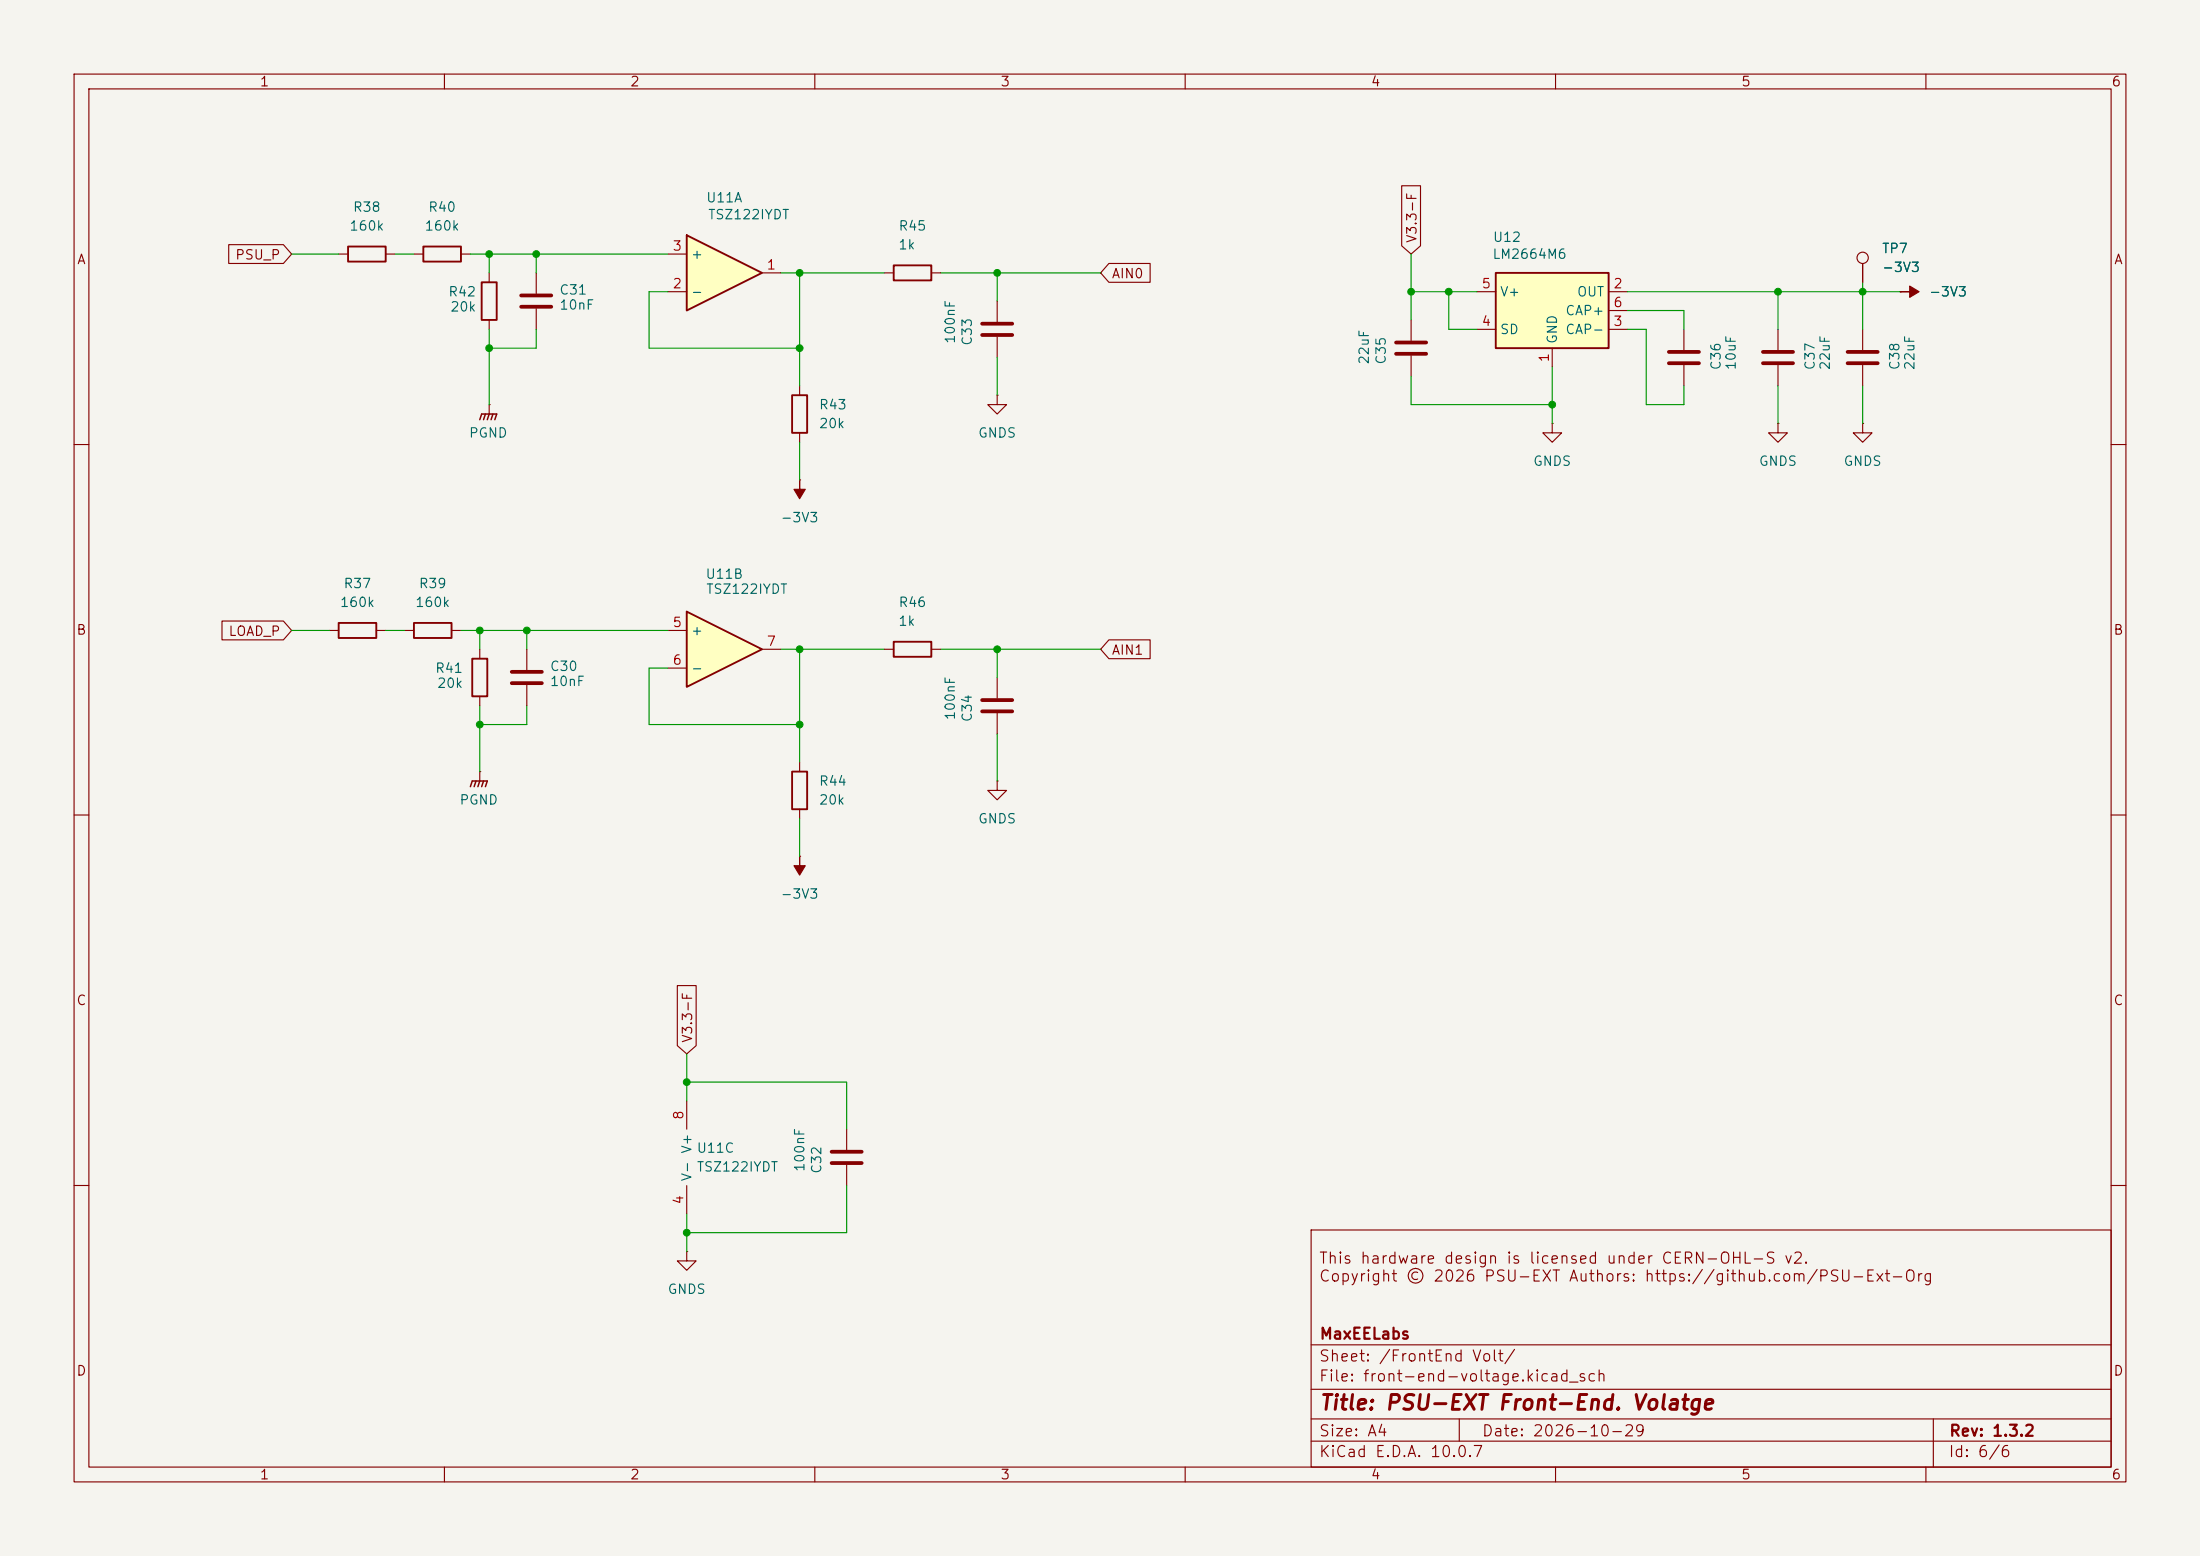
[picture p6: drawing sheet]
<svg xmlns="http://www.w3.org/2000/svg" width="297mm" height="210mm" viewBox="0 0 297 210" stroke-linecap="round" stroke-linejoin="round" font-family="sans-serif">
<path d="M0 0h297v210h-297z" fill="#f5f4ef" stroke="#f5f4ef" stroke-width=".14"/>
<g fill="none" stroke="#840000" stroke-width=".15">
<path d="M10 10h277v190h-277zM12 12h273v186h-273zM60 10v2M110 10v2M160 10v2M210 10v2M260 10v2M10 60h2M285 60h2M44.4 85.1h1.3M50.8 85.1h1.3M119.4 87.6h1.2"/>
<path d="M125.7 87.6h1.3M10 110h2M64.8 104.1h.1M64.8 104.1v1.3M285 110h2M10 160h2M177 166h108v32h-108zM285 160h2M60 198v2M110 198v2M160 198v2M177 194.5h108"/>
<path d="M177 191.5h108M177 187.5h108M177 181.5h108M197 191.5v3M210 198v2M260 198v2M261 191.5v6.5"/>
</g>
<path d="M45.7 84.1h5.1v2h-5.1zM120.6 86.6h5.1v2h-5.1z" fill="none" stroke="#840000" stroke-width=".25"/>
<path d="M63.5 106.2l.3-.8h2l-.3 .8M64.3 105.4l-.3 .8M64.8 105.4l-.3 .8M65.3 105.4l-.3 .8" fill="none" stroke="#840000" stroke-width=".2"/>
<path d="M92.7 82.6l10.2 5-10.2 5.1z" fill="#ffffc2"/>
<path d="M47 33.3h5.1v2h-5.1zM57.1 33.3h5.1v2h-5.1zM65 38.1h2.1v5.1h-2.1zM120.6 35.8h5.1v2h-5.1zM106.9 53.3h2.1v5.1h-2.1zM92.7 82.6l10.2 5-10.2 5.1z" fill="none" stroke="#840000" stroke-width=".25"/>
<g fill="none" stroke="#840000" stroke-width=".15">
<path d="M45.7 34.3h1.3M52.1 34.3h1.2M55.9 34.3h1.2M62.2 34.3h1.3M66 36.8v1.3M72.4 36.8v2.8M119.4 36.8h1.2M125.7 36.8h1.3M66 54.6h.1M66 43.2v1.3M66 54.6v1.3M72.4 41.7v2.8"/>
<path d="M107.9 52.1v1.2M107.9 58.4v1.3M134.6 40.6v2.8M134.6 45.5v2.8M190.5 43.2v2.8M190.5 48v2.8M240 57.2v1.2h1.3l-1.3 1.3-1.2-1.3h1.2M240 57.2h.1M240 44.5v2.7M240 49.3v2.8M90.2 85.1h2.5M90.2 90.2h2.5"/>
<path d="M102.9 87.6h2.5"/>
</g>
<path d="M70.4 39.9h4M70.4 41.4h4M132.6 43.7h4.1M132.6 45.2h4.1M188.5 46.2h4M188.5 47.8h4M238 47.5h4.1M238 49h4.1" fill="none" stroke="#840000" stroke-width=".51"/>
<path d="M64.8 56.6l.2-.7h2.1l-.3 .7M65.5 55.9l-.2 .7M66 55.9l-.2 .7M66.5 55.9l-.2 .7" fill="none" stroke="#840000" stroke-width=".2"/>
<path d="M92.7 31.8l10.2 5-10.2 5.1z" fill="#ffffc2"/>
<path d="M92.7 31.8l10.2 5-10.2 5.1zM55.9 84.1h5.1v2h-5.1zM63.8 88.9h2v5.1h-2zM106.9 104.1h2.1v5.1h-2.1z" fill="none" stroke="#840000" stroke-width=".25"/>
<g fill="none" stroke="#840000" stroke-width=".15">
<path d="M90.2 39.4h2.5M90.2 34.3h2.5M102.9 36.8h2.5M134.6 53.3v1.3h1.3l-1.3 1.3-1.3-1.3h1.3M134.6 53.3h.1M251.5 44.5v2.7M251.5 49.3v2.8M107.9 64.8h.1M54.6 85.1h1.3M61 85.1h1.2M64.8 87.6v1.3M64.8 94v1.3"/>
<path d="M71.1 87.6v2.8M71.1 92.5v2.8M134.6 91.4v2.8M134.6 96.3v2.8M107.9 115.6h.1M107.9 102.9v1.2M107.9 109.2v1.3M134.6 105.4v1.3h1.3l-1.3 1.3-1.3-1.3h1.3M134.6 105.4h.1M92.7 148.6v3.8M114.3 152.4v2.8M114.3 157.2v2.8"/>
<path d="M92.7 168.9v1.3h1.3l-1.3 1.3-1.3-1.3h1.3M92.7 168.9h.1M92.7 160v3.8"/>
</g>
<path d="M249.4 47.5h4.1M249.4 49h4.1M69.1 90.7h4.1M69.1 92.2h4.1M132.6 94.5h4.1M132.6 96h4.1M112.3 155.4h4M112.3 157h4" fill="none" stroke="#840000" stroke-width=".51"/>
<g fill="#840000" stroke="#840000" stroke-width=".15">
<path d="M107.9 64.8v1.2h.8l-.8 1.3-.7-1.3h.7z"/>
<path d="M107.9 115.6v1.2h.8l-.8 1.3-.7-1.3h.7z"/>
</g>
<path d="M201.9 36.8h15.3v10.2h-15.3z" fill="#ffffc2"/>
<path d="M201.9 36.8h15.3v10.2h-15.3z" fill="none" stroke="#840000" stroke-width=".25"/>
<g fill="none" stroke="#840000" stroke-width=".15">
<path d="M30.9 33h7.4l1.1 1.3-1.1 1.3h-7.4zM149.7 35.6h5.6v2.5h-5.6l-1.1-1.3zM189.2 25.1h2.6v8.1l-1.3 1.1-1.3-1.1zM199.4 39.4h2.5M217.2 39.4h2.5M251.5 35.6v2.5M256.5 39.4h.1M199.4 44.5h2.5M209.5 57.2v1.2h1.3l-1.3 1.3-1.2-1.3h1.2M209.5 57.2h.1M209.5 47v2.5M217.2 44.5h2.5"/>
<path d="M217.2 41.9h2.5M227.3 44.5v2.7M227.3 49.3v2.8M251.5 57.2v1.2h1.2l-1.2 1.3-1.3-1.3h1.3M251.5 57.2h.1M30 83.8h8.3l1.1 1.3-1.1 1.3h-8.3zM149.7 86.4h5.6v2.5h-5.6l-1.1-1.3zM91.4 133h2.6v8.1l-1.3 1.1-1.3-1.1z"/>
<circle cx="251.5" cy="34.8" r=".76"/>
</g>
<path d="M225.3 47.5h4.1M225.3 49h4.1" fill="none" stroke="#840000" stroke-width=".51"/>
<path d="M256.5 39.4h1.3v-.8l1.3 .8-1.3 .7v-.7z" fill="#840000" stroke="#840000" stroke-width=".15"/>
<g fill="none" stroke="#009600" stroke-width=".15">
<path d="M39.4 34.3h6.3M53.3 34.3h2.6M63.5 34.3h26.7M66 34.3v2.5M72.4 34.3v2.5M90.2 39.4h-2.6v7.6h20.3M105.4 36.8h14M107.9 36.8v15.3M127 36.8h21.6M134.6 36.8v3.8M190.5 39.4h8.9M190.5 34.3v8.9"/>
<path d="M195.6 39.4v5.1h3.8M219.7 39.4h36.8M240 39.4v5.1M251.5 38.1v6.4M66 44.5v10.1M72.4 44.5v2.5h-6.4M107.9 59.7v5.1M134.6 48.3v5M190.5 50.8v3.8h19M209.5 49.5v7.7M219.7 41.9h7.6v2.6M219.7 44.5h2.5v10.1h5.1v-2.5"/>
<path d="M240 52.1v5.1M251.5 52.1v5.1M39.4 85.1h5M52.1 85.1h2.5M62.2 85.1h28M64.8 85.1v2.5M64.8 95.3v8.8M71.1 85.1v2.5M71.1 95.3v2.5h-6.3M90.2 90.2h-2.6v7.6h20.3M105.4 87.6h14M107.9 87.6v15.3"/>
<path d="M127 87.6h21.6M134.6 87.6v3.8M134.6 99.1v6.3M107.9 110.5v5.1M92.7 146.1h21.6v6.3M92.7 142.2v6.4M92.7 163.8v5.1M114.3 160v6.4h-21.6"/>
</g>
<g fill="#009600" stroke="#009600" stroke-width=".14">
<circle cx="71.1" cy="85.1" r=".46"/>
<circle cx="64.8" cy="85.1" r=".46"/>
<circle cx="66" cy="47" r=".46"/>
<circle cx="72.4" cy="34.3" r=".46"/>
<circle cx="107.9" cy="87.6" r=".46"/>
<circle cx="66" cy="34.3" r=".46"/>
<circle cx="134.6" cy="87.6" r=".46"/>
<circle cx="107.9" cy="47" r=".46"/>
<circle cx="195.6" cy="39.4" r=".46"/>
<circle cx="190.5" cy="39.4" r=".46"/>
<circle cx="107.9" cy="36.8" r=".46"/>
<circle cx="134.6" cy="36.8" r=".46"/>
<circle cx="107.9" cy="97.8" r=".46"/>
<circle cx="92.7" cy="146.1" r=".46"/>
<circle cx="64.8" cy="97.8" r=".46"/>
<circle cx="92.7" cy="166.4" r=".46"/>
<circle cx="251.5" cy="39.4" r=".46"/>
<circle cx="240" cy="39.4" r=".46"/>
<circle cx="209.5" cy="54.6" r=".46"/>
</g>
<text font-size="2" fill="#840000" x="178" y="190.8">Title: PSU-EXT Front-End. Volatge</text>
<g font-size="1.5" fill="#840000">
<text x="178" y="170.9">This hardware design is licensed under CERN-OHL-S v2.</text>
<text x="178" y="173.4">Copyright © 2026 PSU-EXT Authors: https://github.com/PSU-Ext-Org</text>
<text x="178" y="184.1">Sheet: /FrontEnd Volt/</text>
<text x="178" y="181.1">MaxEELabs</text>
<text x="178" y="186.8">File: front-end-voltage.kicad_sch</text>
<text x="178" y="197">KiCad E.D.A. 10.0.7</text>
<text x="178" y="194.2">Size: A4</text>
<text x="200" y="194.2">Date: 2026-10-29</text>
<text x="263" y="197">Id: 6/6</text>
<text x="263" y="194.2">Rev: 1.3.2</text>
</g>
<g font-size="1.3" fill="#840000">
<text x="35" y="12">1</text>
<text x="85" y="12">2</text>
<text x="135" y="12">3</text>
<text x="185" y="12">4</text>
<text x="235" y="12">5</text>
<text x="285" y="12">6</text>
<text x="10.3" y="36">A</text>
<text x="31.7" y="35.3">PSU_P</text>
<text x="191.6" y="32.9" transform="rotate(-90 191.6 32.9)">V3.3-F</text>
<text x="285.3" y="36">A</text>
<text x="150" y="37.9">AIN0</text>
<text x="10.2" y="86">B</text>
<text x="30.8" y="86.1">LOAD_P</text>
<text x="150" y="88.7">AIN1</text>
<text x="285.2" y="86">B</text>
<text x="10.2" y="136">C</text>
<text x="285.2" y="136">C</text>
<text x="93.8" y="140.8" transform="rotate(-90 93.8 140.8)">V3.3-F</text>
<text x="10.2" y="186">D</text>
<text x="285.2" y="186">D</text>
<text x="35" y="200">1</text>
<text x="85" y="200">2</text>
<text x="135" y="200">3</text>
<text x="185" y="200">4</text>
<text x="235" y="200">5</text>
<text x="285" y="200">6</text>
</g>
<g font-size="1.3" fill="#006464">
<text x="47.6" y="28.9">R38</text>
<text x="57.7" y="28.9">R40</text>
<text x="95.2" y="27.6">U11A</text>
<text x="95.5" y="29.9">TSZ122IYDT</text>
<text x="47.1" y="31.4">160k</text>
<text x="57.2" y="31.4">160k</text>
<text x="93.2" y="35.3">+</text>
<text x="121.2" y="34">1k</text>
<text x="121.2" y="31.4">R45</text>
<text x="201.4" y="35.3">LM2664M6</text>
<text x="201.5" y="33">U12</text>
<text x="254" y="34.5">TP7</text>
<text x="60.4" y="40.3">R42</text>
<text x="75.4" y="40.1">C31</text>
<text x="93.2" y="40.3">-</text>
<text x="202.4" y="40.3">V+</text>
<text x="212.8" y="40.3">OUT</text>
<text x="254" y="37">-3V3</text>
<text x="260.3" y="40.3">-3V3</text>
<text x="60.7" y="42.4">20k</text>
<text x="75.4" y="42.1">10nF</text>
<text x="129.2" y="46.5" transform="rotate(-90 129.2 46.5)">100nF</text>
<text x="131.5" y="46.8" transform="rotate(-90 131.5 46.8)">C33</text>
<text x="202.4" y="45.4">SD</text>
<text x="210.5" y="46.5" transform="rotate(-90 210.5 46.5)">GND</text>
<text x="211.2" y="45.4">CAP-</text>
<text x="211.2" y="42.9">CAP+</text>
<text x="185.1" y="49.3" transform="rotate(-90 185.1 49.3)">22uF</text>
<text x="187.4" y="49.3" transform="rotate(-90 187.4 49.3)">C35</text>
<text x="232.6" y="50.1" transform="rotate(-90 232.6 50.1)">C36</text>
<text x="234.6" y="50.1" transform="rotate(-90 234.6 50.1)">10uF</text>
<text x="245.3" y="50.1" transform="rotate(-90 245.3 50.1)">C37</text>
<text x="247.3" y="50.1" transform="rotate(-90 247.3 50.1)">22uF</text>
<text x="256.7" y="50.1" transform="rotate(-90 256.7 50.1)">C38</text>
<text x="258.8" y="50.1" transform="rotate(-90 258.8 50.1)">22uF</text>
<text x="63.2" y="59.4">PGND</text>
<text x="110.5" y="55.6">R43</text>
<text x="110.5" y="58.1">20k</text>
<text x="132" y="59.4">GNDS</text>
<text x="206.9" y="63.2">GNDS</text>
<text x="237.4" y="63.2">GNDS</text>
<text x="248.8" y="63.2">GNDS</text>
<text x="105.3" y="70.8">-3V3</text>
<text x="45.8" y="82.2">160k</text>
<text x="46.3" y="79.7">R37</text>
<text x="56" y="82.2">160k</text>
<text x="56.4" y="79.7">R39</text>
<text x="95.2" y="78.4">U11B</text>
<text x="95.2" y="80.5">TSZ122IYDT</text>
<text x="121.2" y="82.2">R46</text>
<text x="93.2" y="86.1">+</text>
<text x="121.2" y="84.8">1k</text>
<text x="58.7" y="91.1">R41</text>
<text x="58.9" y="93.2">20k</text>
<text x="74.2" y="90.9">C30</text>
<text x="74.2" y="92.9">10nF</text>
<text x="93.2" y="91.1">-</text>
<text x="129.2" y="97.3" transform="rotate(-90 129.2 97.3)">100nF</text>
<text x="131.5" y="97.6" transform="rotate(-90 131.5 97.6)">C34</text>
<text x="110.5" y="106.4">R44</text>
<text x="61.9" y="108.9">PGND</text>
<text x="110.5" y="108.9">20k</text>
<text x="132" y="111.5">GNDS</text>
<text x="105.3" y="121.6">-3V3</text>
<text x="94" y="155.9">U11C</text>
<text x="93.7" y="159.5" transform="rotate(-90 93.7 159.5)">V- V+</text>
<text x="94" y="158.4">TSZ122IYDT</text>
<text x="108.9" y="158.3" transform="rotate(-90 108.9 158.3)">100nF</text>
<text x="111.2" y="158.5" transform="rotate(-90 111.2 158.5)">C32</text>
<text x="90" y="175">GNDS</text>
</g>
<g font-size="1.3" fill="#a90000">
<text x="90.7" y="34.2">3</text>
<text x="90.7" y="39.2">2</text>
<text x="103.4" y="36.7">1</text>
<text x="199.9" y="39.2">5</text>
<text x="217.7" y="39.2">2</text>
<text x="217.7" y="41.8">6</text>
<text x="199.9" y="44.3">4</text>
<text x="217.7" y="44.3">3</text>
<text x="209.4" y="49" transform="rotate(-90 209.4 49)">1</text>
<text x="90.7" y="85">5</text>
<text x="103.4" y="87.5">7</text>
<text x="90.7" y="90">6</text>
<text x="92.6" y="151.2" transform="rotate(-90 92.6 151.2)">8</text>
<text x="92.6" y="162.7" transform="rotate(-90 92.6 162.7)">4</text>
</g>
</svg>
